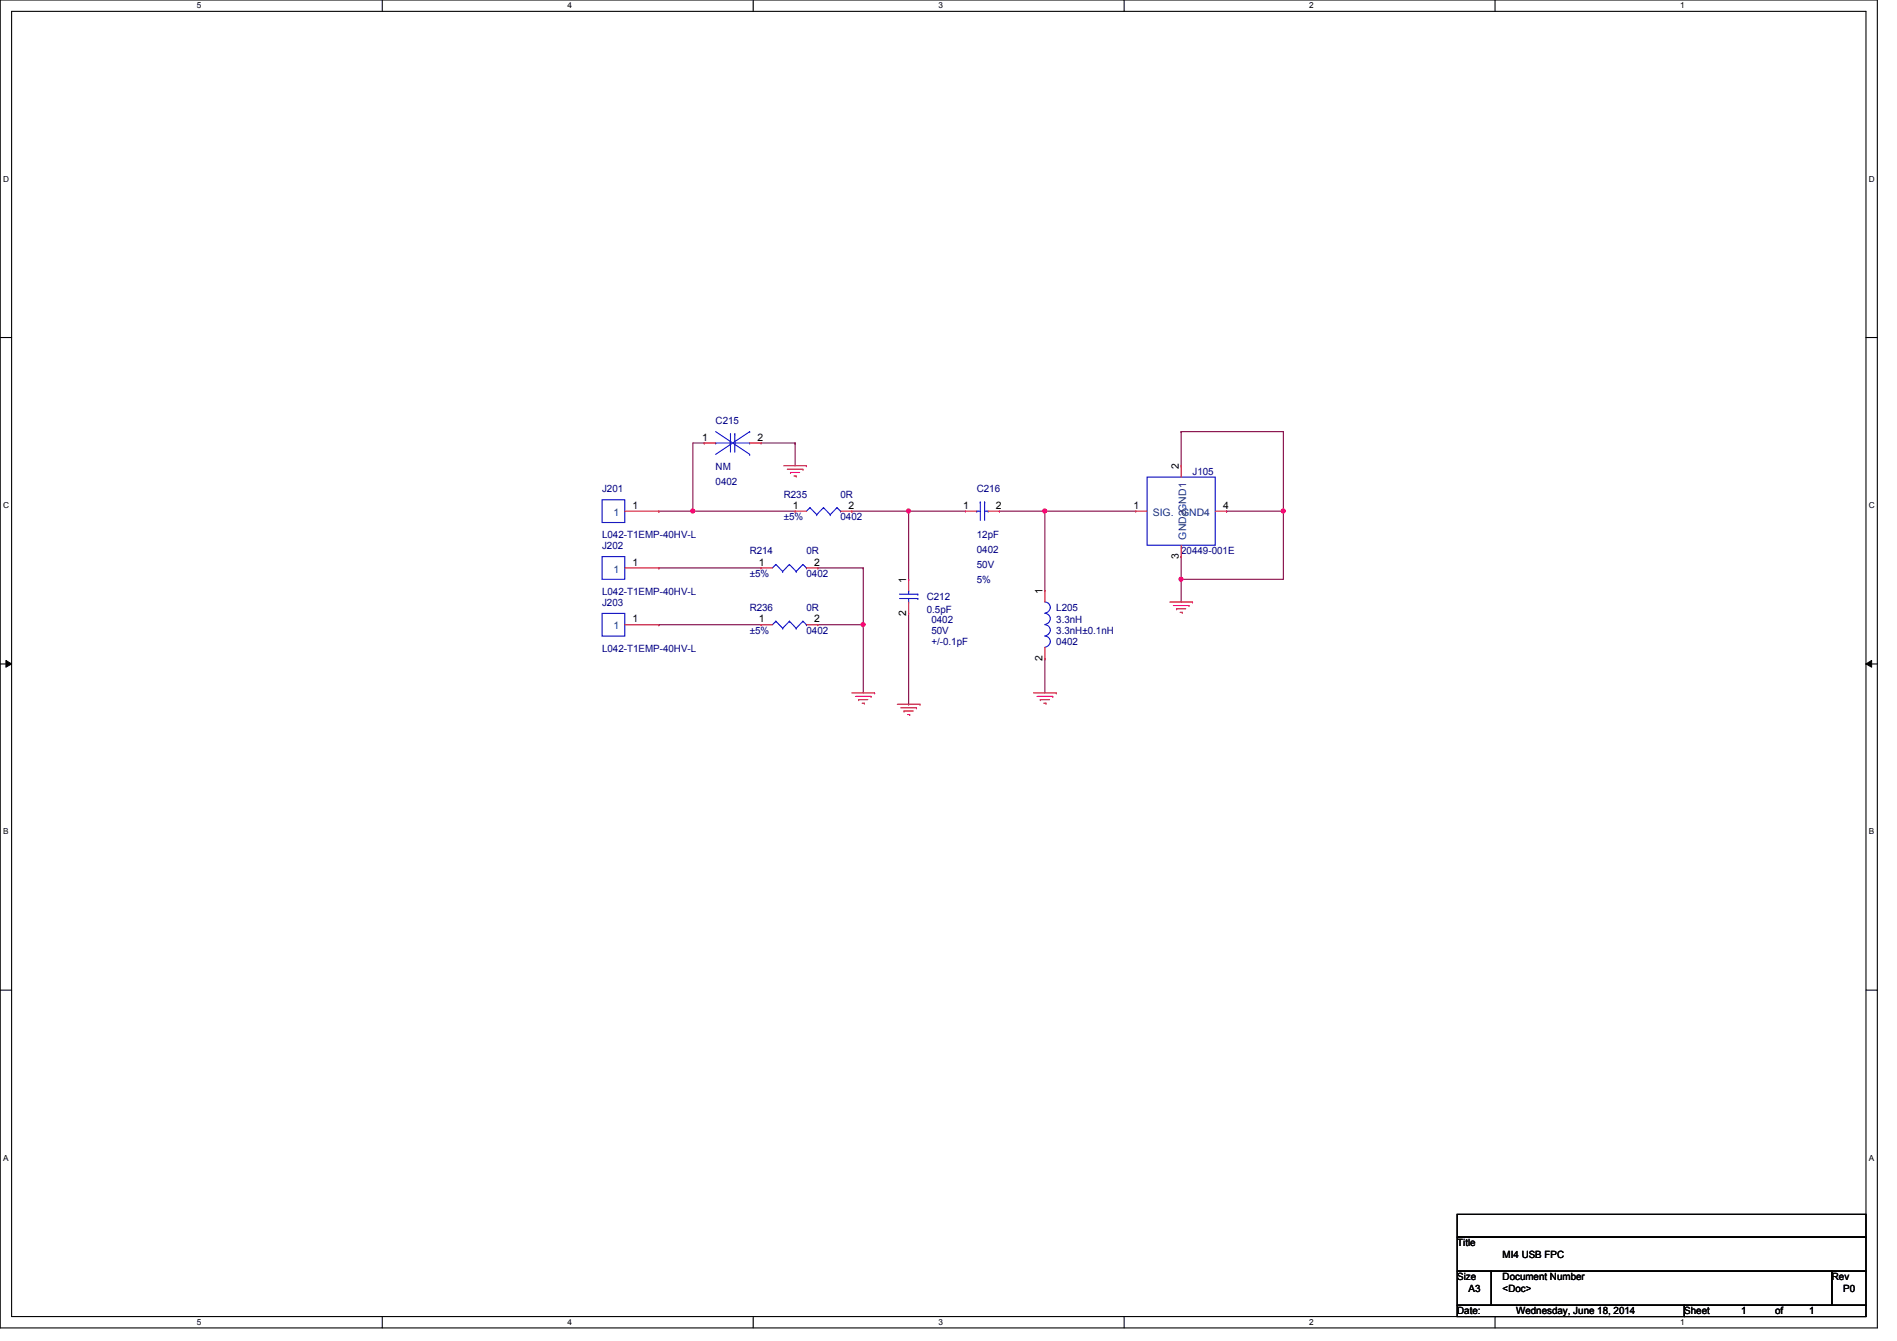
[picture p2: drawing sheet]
<svg xmlns="http://www.w3.org/2000/svg" width="297mm" height="210mm" viewBox="0 0 297 210" stroke-linecap="round" stroke-linejoin="round" font-family="sans-serif">
<path d="M0 0h294v207.9h-294zM1.8 1.8h290.4v204.3h-290.4z" fill="none" stroke="#000" stroke-width=".17"/>
<g fill="#fff">
<path d="M30.8 .2h.7v1.4h-.7z"/>
<path d="M30.8 206.2h.7v1.4h-.7z"/>
</g>
<path d="M59.9 0v1.8M59.9 206.1v1.8" fill="none" stroke="#000" stroke-width=".17"/>
<g fill="#fff">
<path d="M88.9 .2h.6v1.4h-.6z"/>
<path d="M88.9 206.2h.6v1.4h-.6z"/>
</g>
<path d="M117.9 0v1.8M117.9 206.1v1.8" fill="none" stroke="#000" stroke-width=".17"/>
<g fill="#fff">
<path d="M146.9 .2h.7v1.4h-.7z"/>
<path d="M146.9 206.2h.7v1.4h-.7z"/>
</g>
<path d="M176 0v1.8M176 206.1v1.8" fill="none" stroke="#000" stroke-width=".17"/>
<g fill="#fff">
<path d="M205 .2h.7v1.4h-.7z"/>
<path d="M205 206.2h.7v1.4h-.7z"/>
</g>
<path d="M234.1 0v1.8M234.1 206.1v1.8" fill="none" stroke="#000" stroke-width=".17"/>
<g fill="#fff">
<path d="M263.1 .2h.7v1.4h-.7z"/>
<path d="M263.1 206.2h.7v1.4h-.7z"/>
<path d="M.5 27.3h.9v1.4h-.9z"/>
<path d="M292.6 27.3h.9v1.4h-.9z"/>
<path d="M.5 78.4h.9v1.4h-.9z"/>
<path d="M292.6 78.4h.9v1.4h-.9z"/>
</g>
<path d="M0 52.8h1.8M292.2 52.8h1.8" fill="none" stroke="#000" stroke-width=".17"/>
<g fill="#fff">
<path d="M.5 129.5h.8v1.4h-.8z"/>
<path d="M292.6 129.5h.9v1.4h-.9z"/>
</g>
<path d="M0 103.9h1.8M292.2 103.9h1.8" fill="none" stroke="#000" stroke-width=".17"/>
<path d="M.9 103.4l.9 .5-.9 .5zM292.2 103.9l.9-.5v1z" fill="#000"/>
<path d="M.9 103.4l.9 .5-.9 .5zM292.2 103.9l.9-.5v1z" fill="none" stroke="#000" stroke-width=".16"/>
<g fill="#fff">
<path d="M.5 180.5h.8v1.4h-.8z"/>
<path d="M292.6 180.5h.9v1.4h-.9z"/>
</g>
<path d="M0 155h1.8M292.2 155h1.8" fill="none" stroke="#000" stroke-width=".17"/>
<path d="M185 67.6h.1M185 67.6v5.3M185 67.6h16M201 67.6h.1M201 67.6v12.4" fill="none" stroke="#800040" stroke-width=".17"/>
<circle cx="200.9" cy="80" r=".32" fill="#f0f"/>
<circle cx="200.9" cy="80" r=".32" fill="none" stroke="#f0f" stroke-width=".17"/>
<path d="M185 90.7h.1M185 90.7h16" fill="none" stroke="#800040" stroke-width=".17"/>
<circle cx="184.9" cy="90.7" r=".32" fill="#f0f"/>
<circle cx="184.9" cy="90.7" r=".32" fill="none" stroke="#f0f" stroke-width=".17"/>
<g fill="none" stroke="#800040" stroke-width=".17">
<path d="M108.5 69.3h1.8M110.3 69.3h.1M128.1 97.8h7.1M135.2 97.8h.1M135.2 97.8v10.7M142.3 80h.1M142.3 80v10.7M185 87.1h.1M185 90.7h.1M185 87.1v7.1M192.1 80h.1M192.1 80h8.9"/>
<path d="M201 80h.1M201 80v10.7"/>
</g>
<circle cx="135.1" cy="97.8" r=".32" fill="#f0f"/>
<circle cx="135.1" cy="97.8" r=".32" fill="none" stroke="#f0f" stroke-width=".17"/>
<g fill="none" stroke="#800040" stroke-width=".17">
<path d="M108.5 69.3v10.7M124.5 69.3h.1M124.5 69.3v3.6M103.2 97.8h.1M103.2 88.9h.1M103.2 88.9h16M103.2 97.8h16M108.5 80h.1M108.5 80h16M124.5 80h.1M128.1 88.9h.1M128.1 88.9h7.1"/>
<path d="M135.2 88.9h.1M135.2 88.9v8.9M163.6 80h.1M163.6 80v12.5M163.6 103.1h.1M163.6 103.1v5.4"/>
</g>
<circle cx="108.5" cy="80" r=".32" fill="#f0f"/>
<circle cx="108.5" cy="80" r=".32" fill="none" stroke="#f0f" stroke-width=".17"/>
<path d="M103.2 80h.1M103.2 80h5.3M133.4 80h.1M133.4 80h8.9M156.5 80h21.3M163.6 80h.1" fill="none" stroke="#800040" stroke-width=".17"/>
<circle cx="163.6" cy="80" r=".32" fill="#f0f"/>
<circle cx="163.6" cy="80" r=".32" fill="none" stroke="#f0f" stroke-width=".17"/>
<path d="M119.2 69.3h5.3M124.5 69.3h.1M142.3 80h.1M142.3 80h8.9" fill="none" stroke="#800040" stroke-width=".17"/>
<circle cx="142.3" cy="80" r=".32" fill="#f0f"/>
<circle cx="142.3" cy="80" r=".32" fill="none" stroke="#f0f" stroke-width=".17"/>
<path d="M142.3 96v14.2M142.3 110.2h.1" fill="none" stroke="#800040" stroke-width=".17"/>
<g fill="none" stroke="#f00" stroke-width=".17">
<path d="M110.3 69.3h.1M110.3 69.3h1.8M117.4 69.3h1.8M119.2 69.3h.1M122.7 72.9h3.6M123.3 73.4h2.4M123.8 74h.1M123.8 74h1.4M124.3 74.5h.4M124.7 74.5h.1M125.7 73.4h.1M126.3 72.9h.1"/>
<path d="M185 72.9h.1M185 72.9v1.8M97.8 97.8h5.4M97.8 80h5.4M97.8 88.9h5.4M103.2 97.8h.1M103.2 80h.1M103.2 88.9h.1M119.2 97.8h.1M119.2 88.9h.1M119.2 97.8h1.7M119.2 88.9h1.7"/>
<path d="M124.5 80h.1M124.5 80h1.8M126.3 97.8h1.8M126.3 88.9h1.8M128.1 97.8h.1M128.1 88.9h.1M131.6 80h1.8M133.4 80h.1M142.3 90.7h.1M142.3 96h.1M142.3 90.7v1.8M142.3 94.2v1.8"/>
<path d="M151.2 80h.1M151.2 80h1.7M154.7 80h1.8M156.5 80h.1M163.6 92.5h.1M163.6 92.5v1.7M177.8 80h.1M177.8 80h1.8M183.2 94.2h3.5M183.7 94.8h2.5M184.2 95.3h.1M184.2 95.3h1.5"/>
<path d="M184.8 95.8h.3M185 87.1h.1M185 85.3v1.8M185.1 95.8h.1M186.2 94.8h.1M186.7 94.2h.1M190.3 80h1.8M192.1 80h.1M133.4 108.5h3.5M133.9 109h2.5M134.4 109.5h.1M134.4 109.5h1.5"/>
<path d="M135 110.1h.3M135.3 110.1h.1M136.4 109h.1M136.9 108.5h.1M140.5 110.2h3.6M141.1 110.8h2.4M141.6 111.3h.1M141.6 111.3h1.4M142.1 111.8h.3M142.4 111.8h.1M143.5 110.8h.1M144.1 110.2h.1"/>
<path d="M161.8 108.5h3.6M162.4 109h2.4M162.9 109.5h.1M162.9 109.5h1.4M163.4 110.1h.4M163.6 103.1h.1M163.6 101.3v1.8M163.8 110.1h.1M164.8 109h.1M165.4 108.5h.1"/>
</g>
<path d="M228.2 190.1h64v3.5h-64zM228.2 193.6h64v5.4h-64zM228.2 199h5.3v5.3h-5.3zM233.5 199h53.3v5.3h-53.3zM286.8 199h5.4v5.3h-5.4zM228.2 204.3h35.5v1.8h-35.5zM263.7 204.3h28.5v1.8h-28.5z" fill="none" stroke="#000" stroke-width=".17"/>
<g fill="none" stroke="#00f" stroke-width=".17">
<path d="M94.3 78.2h3.5v3.6h-3.5zM112.1 69.3h.1M112.1 69.3h2.3M112.1 67.6l5.3 3.5M114.4 67.9h.1M114.4 67.9v2.9M115.1 67.9h.1M115.1 67.9v2.9M115.1 69.3h2.3M117.4 69.3h.1M117.4 71.1h.1M117.4 67.6h.1"/>
<path d="M117.4 67.6l-5.3 3.5M126.8 79.5h.1M126.8 79.5l-.5 .5M126.8 79.5l1.1 1.1M128.9 79.5h.1M128.9 79.5l-1 1.1M128.9 79.5l1.1 1.1M131.1 79.5h.1M131.1 79.5l-1.1 1.1M131.1 79.5l.5 .5M153.5 78.6h.1M153.5 78.6v2.8"/>
<path d="M154.2 78.6h.1M154.2 78.6v2.8M179.6 74.7h10.7v10.6h-10.7zM94.3 96h3.5v3.6h-3.5zM94.3 87.1h3.5v3.6h-3.5zM121.5 97.2h.1M121.5 88.3h.1M121.5 97.2l-.6 .6M121.5 97.2l1.1 1.1M121.5 88.3l-.6 .6M121.5 88.3l1.1 1.2M122.6 98.3h.1"/>
<path d="M122.6 89.5h.1M123.6 97.2h.1M123.6 88.3h.1M123.6 97.2l-1 1.1M123.6 97.2l1.1 1.1M123.6 88.3l-1 1.2M123.6 88.3l1.1 1.2M124.7 98.3h.1M124.7 89.5h.1M125.7 97.2h.1M125.7 88.3h.1M125.7 97.2l-1 1.1"/>
<path d="M125.7 97.2l.6 .6M125.7 88.3l-1 1.2M125.7 88.3l.6 .6M126.3 97.8h.1M126.3 88.9h.1M127.9 80.6h.1M130 80.6h.1M131.6 80h.1M140.8 93h2.9M140.8 93.7h2.9M142.3 92.5h.1M142.3 94.2h.1"/>
<path d="M142.3 92.5v.5M142.3 93.7v.5M143.7 93h.1M143.7 93.7h.1M152.9 80h.1M152.9 80h.6M154.2 80h.5M154.7 80h.1M163.6 94.2a.87 .87 0 0 1 .9 .9 .87 .87 0 0 1-.9 .9M163.6 96a.87 .87 0 0 1 .9 .9 .87 .87 0 0 1-.9 .8M163.6 97.8a.87 .87 0 0 1 .9 .9 .87 .87 0 0 1-.9 .8M163.6 99.6a.87 .87 0 0 1 .9 .8 .87 .87 0 0 1-.9 .9"/>
</g>
<circle cx="200.9" cy="80" r=".32" fill="#f0f"/>
<circle cx="200.9" cy="80" r=".32" fill="none" stroke="#f0f" stroke-width=".17"/>
<circle cx="184.9" cy="90.7" r=".32" fill="#f0f"/>
<circle cx="184.9" cy="90.7" r=".32" fill="none" stroke="#f0f" stroke-width=".17"/>
<circle cx="135.1" cy="97.8" r=".32" fill="#f0f"/>
<circle cx="135.1" cy="97.8" r=".32" fill="none" stroke="#f0f" stroke-width=".17"/>
<circle cx="108.5" cy="80" r=".32" fill="#f0f"/>
<circle cx="108.5" cy="80" r=".32" fill="none" stroke="#f0f" stroke-width=".17"/>
<circle cx="163.6" cy="80" r=".32" fill="#f0f"/>
<circle cx="163.6" cy="80" r=".32" fill="none" stroke="#f0f" stroke-width=".17"/>
<circle cx="142.3" cy="80" r=".32" fill="#f0f"/>
<circle cx="142.3" cy="80" r=".32" fill="none" stroke="#f0f" stroke-width=".17"/>
<g font-size="1.6">
<text x="109.9" y="69">1</text>
<text x="118.6" y="69">2</text>
<text x="184.6" y="73.4" transform="rotate(-90 184.6 73.4)">2</text>
<text x="99.1" y="79.6">1</text>
<text x="124.2" y="79.6">1</text>
<text x="132.8" y="79.6">2</text>
<text x="150.8" y="79.6">1</text>
<text x="156" y="79.6">2</text>
<text x="177.5" y="79.6">1</text>
<text x="191.5" y="79.6">4</text>
<text x="99.1" y="88.5">1</text>
<text x="118.8" y="88.5">1</text>
<text x="127.5" y="88.5">2</text>
<text x="184.6" y="87.5" transform="rotate(-90 184.6 87.5)">3</text>
<text x="141.9" y="91.2" transform="rotate(-90 141.9 91.2)">1</text>
<text x="163.2" y="93" transform="rotate(-90 163.2 93)">1</text>
<text x="99.1" y="97.4">1</text>
<text x="118.8" y="97.4">1</text>
<text x="127.5" y="97.4">2</text>
<text x="141.9" y="96.4" transform="rotate(-90 141.9 96.4)">2</text>
<text x="163.2" y="103.5" transform="rotate(-90 163.2 103.5)">2</text>
<text x="228.2" y="195.1">Title</text>
<text x="235.3" y="196.8">MI4 USB FPC</text>
<text x="228.2" y="200.4">Size</text>
<text x="230" y="202.2">A3</text>
<text x="235.3" y="200.4">Document Number</text>
<text x="235.3" y="202.2">&lt;Doc&gt;</text>
<text x="286.8" y="200.4">Rev</text>
<text x="288.6" y="202.2">P0</text>
<text x="228.2" y="205.7">Date:</text>
<text x="237.4" y="205.7">Wednesday, June 18, 2014</text>
<text x="263.7" y="205.7">Sheet</text>
<text x="272.6" y="205.7">1</text>
<text x="278" y="205.7">of</text>
<text x="283.3" y="205.7">1</text>
</g>
<g font-size="1.6" fill="#000080">
<text x="112.1" y="66.3">C215</text>
<text x="94.3" y="77">J201</text>
<text x="112.1" y="73.6">NM</text>
<text x="112.1" y="75.9">0402</text>
<text x="122.7" y="77.9">R235</text>
<text x="131.6" y="77.9">0R</text>
<text x="152.9" y="77">C216</text>
<text x="186.7" y="74.3">J105</text>
<text x="122.7" y="81.4">±5%</text>
<text x="131.6" y="81.4">0402</text>
<text x="94.3" y="84.3">L042-T1EMP-40HV-L</text>
<text x="94.3" y="85.9">J202</text>
<text x="117.4" y="86.8">R214</text>
<text x="126.3" y="86.8">0R</text>
<text x="152.9" y="84.3">12pF</text>
<text x="152.9" y="86.6">0402</text>
<text x="152.9" y="88.9">50V</text>
<text x="185" y="86.8">20449-001E</text>
<text x="94.3" y="94.8">J203</text>
<text x="94.3" y="93.2">L042-T1EMP-40HV-L</text>
<text x="117.4" y="95.7">R236</text>
<text x="117.4" y="90.3">±5%</text>
<text x="126.3" y="95.7">0R</text>
<text x="126.3" y="90.3">0402</text>
<text x="145.1" y="93.9">C212</text>
<text x="152.9" y="91.2">5%</text>
<text x="165.4" y="95.7">L205</text>
<text x="117.4" y="99.2">±5%</text>
<text x="126.3" y="99.2">0402</text>
<text x="145.1" y="96">0.5pF</text>
<text x="145.8" y="97.5">0402</text>
<text x="145.8" y="99.2">50V</text>
<text x="145.8" y="101">+/-0.1pF</text>
<text x="165.4" y="97.5">3.3nH</text>
<text x="165.4" y="99.2">3.3nH±0.1nH</text>
<text x="165.4" y="101">0402</text>
<text x="94.3" y="102.1">L042-T1EMP-40HV-L</text>
</g>
<g font-size="1.6" fill="#004080">
<text x="96.1" y="80.7">1</text>
<text x="180.5" y="80.7">SIG.</text>
<text x="185" y="80.7">GND4</text>
<text x="96.1" y="89.6">1</text>
<text x="185.7" y="84.5" transform="rotate(-90 185.7 84.5)">GND2GND1</text>
<text x="96.1" y="98.5">1</text>
</g>
<g font-size="1.3">
<text x="30.8" y="1.3">5</text>
<text x="88.9" y="1.3">4</text>
<text x="146.9" y="1.3">3</text>
<text x="205" y="1.3">2</text>
<text x="263.1" y="1.3">1</text>
<text x=".5" y="28.4">D</text>
<text x="292.6" y="28.4">D</text>
<text x=".5" y="79.5">C</text>
<text x="292.6" y="79.5">C</text>
<text x=".5" y="130.6">B</text>
<text x="292.6" y="130.6">B</text>
<text x=".5" y="181.7">A</text>
<text x="292.6" y="181.7">A</text>
<text x="30.8" y="207.4">5</text>
<text x="88.9" y="207.4">4</text>
<text x="146.9" y="207.4">3</text>
<text x="205" y="207.4">2</text>
<text x="263.1" y="207.4">1</text>
</g>
</svg>
